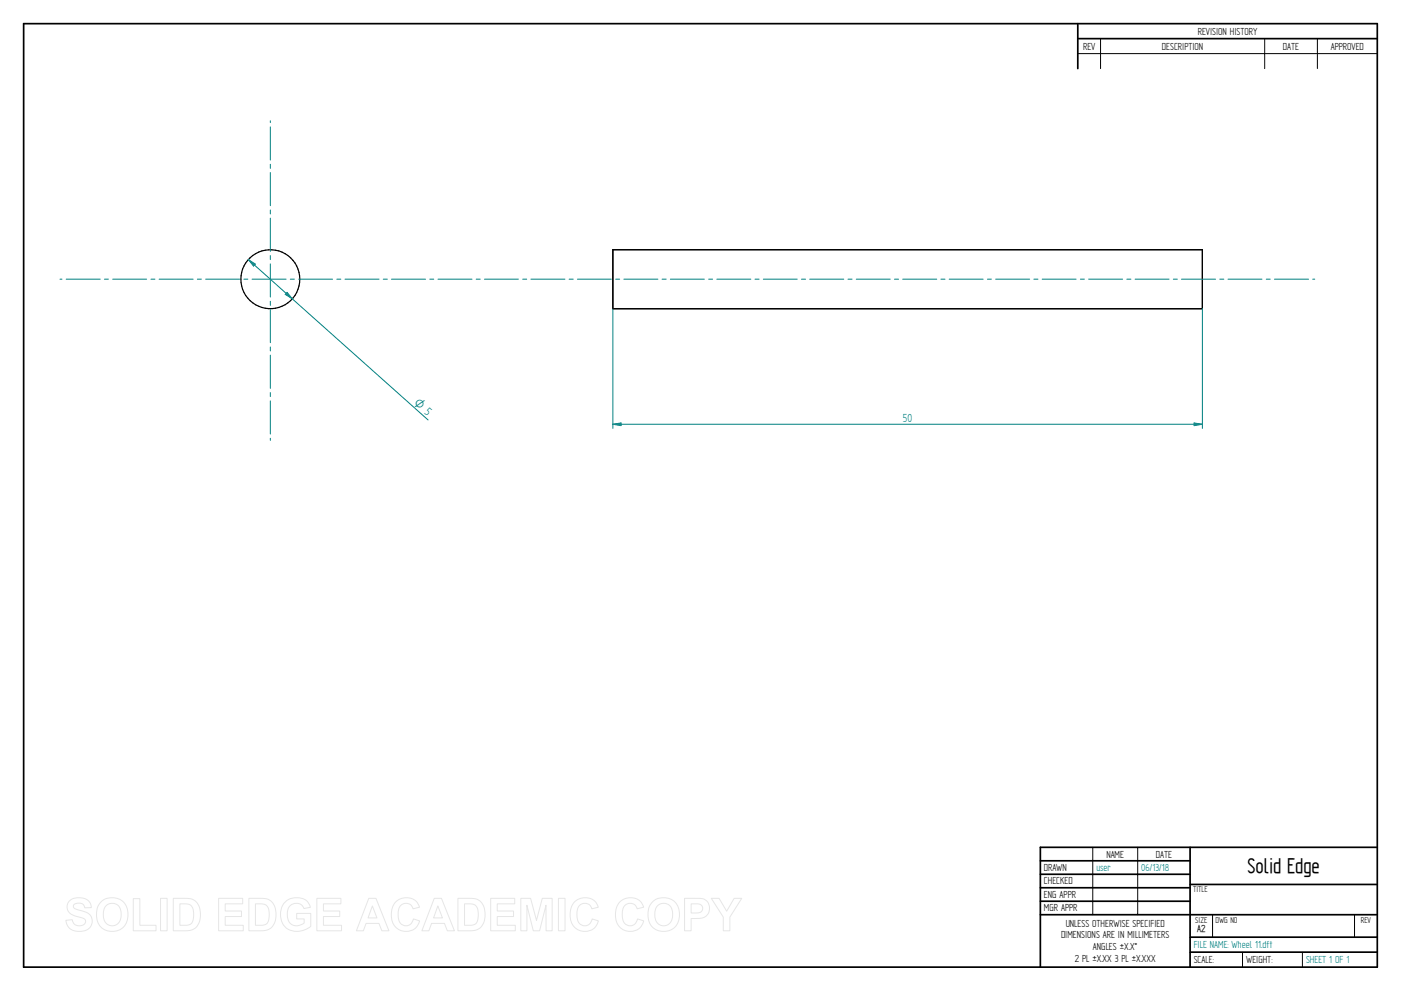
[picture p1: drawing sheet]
<svg xmlns="http://www.w3.org/2000/svg" width="594mm" height="420mm" viewBox="0 0 594 420" stroke-linecap="round" stroke-linejoin="round" font-family="sans-serif">
<g fill="none" stroke="#000" stroke-width=".72">
<path d="M10 10h574v400h-574zM457 10v19.1M457 16.4h127M504.6 359.2v50.8M584 359.2h-142.9v50.8M441.1 365h63.5M441.1 370.7h63.5M441.1 376.4h63.5M504.6 375h79.4M441.1 382.1h63.5M441.1 387.8h142.9M504.6 397.3h79.4"/>
<path d="M504.6 403.7h79.4"/>
</g>
<path d="M466.7 16.4v12.7M536.3 16.4v12.7M558.6 16.4v12.7M457 22.7h127M463.4 359.2v28.6M482.4 359.2v28.6M514.2 387.9v9.4M574.4 387.9v9.4M526.9 403.7v6.3M552.3 403.7v6.3" fill="none" stroke="#000" stroke-width=".42"/>
<g fill="none" stroke="#000" stroke-width=".51">
<path d="M259.9 105.9h250v25h-250z"/>
<circle cx="114.6" cy="118.4" r="12.5"/>
</g>
<g fill="none" stroke="#008080" stroke-width=".42">
<path d="M114.6 51.2v.8M114.6 53.8v14.1M114.6 69.6v1.8M114.6 73.2v14M114.6 89v1.7M114.6 92.5v14.1M25.4 118.4h.9M28.1 118.4h14.4M44.3 118.4h1.7M47.8 118.4h14.4M64 118.4h1.7M67.5 118.4h14.4"/>
<path d="M83.7 118.4h1.7M87.2 118.4h14.4M103.4 118.4h1.7M106.9 118.4h14.4M114.6 108.4v1.7M114.6 111.9v14M123.1 118.4h1.7M126.6 118.4h14.4M142.8 118.4h1.7M146.3 118.4h14.4M162.5 118.4h1.7M166 118.4h14.4"/>
<path d="M182.2 118.4h1.7M185.7 118.4h14.4M201.9 118.4h1.8M205.4 118.4h14.4M221.7 118.4h1.6M225.1 118.4h14.5M241.3 118.4h1.8M244.8 118.4h14.4M261.1 118.4h1.7M264.5 118.4h14.5M280.7 118.4h1.8M284.3 118.4h14.4"/>
<path d="M300.5 118.4h1.7M303.9 118.4h14.5M320.2 118.4h1.7M323.7 118.4h14.4M339.9 118.4h1.7M343.4 118.4h14.4M359.6 118.4h1.7M363.1 118.4h14.4M379.3 118.4h1.7M382.8 118.4h14.4M399 118.4h1.7M402.5 118.4h14.4"/>
<path d="M418.7 118.4h1.7M422.2 118.4h14.4M438.4 118.4h1.7M441.9 118.4h14.4M458.1 118.4h1.7M461.6 118.4h14.4M477.8 118.4h1.7M481.3 118.4h14.4M497.5 118.4h1.7M501 118.4h14.4M517.2 118.4h1.8M520.7 118.4h14.4"/>
<path d="M536.9 118.4h1.7M540.4 118.4h14.5M556.6 118.4h.9M114.6 127.7v1.8M114.6 131.2v14.1M259.9 130.9v50.8M509.9 130.9v50.8M114.6 147.1v1.7M114.6 150.6v14.1M114.6 166.5v1.6M114.6 170v14M259.9 179.9l3.4-.6v1.2z"/>
<path d="M114.6 185.8v.9"/>
</g>
<path d="M259.9 179.9l3.4-.6v1.2z" fill="#008080"/>
<path d="M506.3 179.3l3.6 .6-3.6 .6z" fill="none" stroke="#008080" stroke-width=".42"/>
<path d="M506.3 179.3l3.6 .6-3.6 .6z" fill="#008080"/>
<path d="M105.3 110.1l76.2 68M105.3 110.1l3 1.9-.8 .8zM259.9 179.9h250" fill="none" stroke="#008080" stroke-width=".42"/>
<path d="M105.3 110.1l3 1.9-.8 .8z" fill="#008080"/>
<path d="M121.7 124l2.2 2.7-3-1.9z" fill="none" stroke="#008080" stroke-width=".42"/>
<path d="M121.7 124l2.2 2.7-3-1.9z" fill="#008080"/>
<g fill="none" stroke="#e6e6e6" stroke-width=".42">
<path d="M29.6 381.8a6.5 6.5 0 0 1 8.5 .8l.6 2.2-2.8 .1a2.7 2.7 0 0 0-2.1-2 2.7 2.7 0 0 0-2.7 1.1 1.87 1.87 0 0 0 2.2 1.8l1.4 .4a4.4 4.4 0 0 1 4 6.2 6.4 6.4 0 0 1-9.1 1.3l-1.2-1.8-.5-1.7 2.7-.3a2.94 2.94 0 0 0 2.6 2.6 2.94 2.94 0 0 0 3.1-1.9 2.67 2.67 0 0 0-2.9-1.8 4.9 4.9 0 0 1-5-4.3l.4-1.6zM42.8 382.4a6.9 6.9 0 0 1 8.3-.8 6.9 6.9 0 0 1 3 7.7 6.7 6.7 0 0 1-8 5.5 6.7 6.7 0 0 1-5.1-8.3 6.1 6.1 0 0 1 1.8-4.1zM44.8 384.2a3.9 3.9 0 0 1 4.6-.8 3.9 3.9 0 0 1 2 4.3 3.8 3.8 0 0 1-1.9 4.3 3.8 3.8 0 0 1-4.6-.7 6.6 6.6 0 0 1-.1-7.1zM56.5 381h2.8v11.3h6.9v2.3h-9.7zM68.1 380.9h2.8v13.7h-2.8zM73.5 380.9h5a5.9 5.9 0 0 1 6.5 7 5.9 5.9 0 0 1-6.3 6.7h-5.2zM76.3 383.2h1.8a3.4 3.4 0 0 1 4 3.9v1.2a3.2 3.2 0 0 1-3.8 4h-2zM92.7 380.9h10.2v2.3h-7.4v3h6.9v2.4h-6.9v3.7h7.7v2.3h-10.5zM105.5 380.9h5.1a5.9 5.9 0 0 1 6.4 7 5.9 5.9 0 0 1-6.3 6.7h-5.2zM108.3 383.2h1.9a3.4 3.4 0 0 1 4 3.9v1.2a3.2 3.2 0 0 1-3.8 4h-2.1zM120.9 382.4a7.3 7.3 0 0 1 9.7 .1l1 2.2-2.7 .5a3.7 3.7 0 0 0-4.6-2 3.7 3.7 0 0 0-2.5 4.4 4.2 4.2 0 0 0 2.2 4.5 4.2 4.2 0 0 0 5-.8v-1.7h-3.2v-2.3h6v5.4a8.1 8.1 0 0 1-11.8-.8 8.3 8.3 0 0 1 .9-9.5zM134.4 380.9h10.2v2.3h-7.4v3h6.9v2.4h-6.9v3.7h7.6v2.3h-10.4z"/>
<path d="M156.4 380.9h3l5.5 13.7h-3l-1.2-3.1h-5.5l-1.1 3.1h-3zM157.9 384.1l1.9 5.1h-3.7zM167.7 382.5a6 6 0 0 1 10.2 2.1l-2.8 .7a3.2 3.2 0 0 0-3.9-2.2 3.2 3.2 0 0 0-2.4 3.8 4.6 4.6 0 0 0 2.5 5.5 3.2 3.2 0 0 0 4-2.8l2.6 .8a6.1 6.1 0 0 1-7.2 4.3 6.1 6.1 0 0 1-4.8-6.8 7.7 7.7 0 0 1 1.8-5.4zM184.1 380.9h3.1l5.5 13.7h-3l-1.2-3.1h-5.5l-1.1 3.1h-3zM185.7 384.1l1.9 5.1h-3.8zM194.2 380.9h5a5.9 5.9 0 0 1 6.5 7 5.9 5.9 0 0 1-6.3 6.7h-5.2zM197 383.2h1.8a3.4 3.4 0 0 1 4 3.9v1.2a3.2 3.2 0 0 1-3.8 4h-2zM208.1 380.9h10.2v2.3h-7.4v3h6.9v2.4h-6.9v3.7h7.6v2.3h-10.4zM220.8 380.9h4.2l2.5 9.3 2.4-9.3h4.2v13.7h-2.5l-.1-10.8-2.7 10.8h-2.7l-2.7-10.8v10.8h-2.6zM236.8 380.9h2.8v13.7h-2.8zM243.5 382.5a6 6 0 0 1 10.2 2.1l-2.8 .7a3.2 3.2 0 0 0-3.8-2.2 3.2 3.2 0 0 0-2.4 3.8 4.6 4.6 0 0 0 2.4 5.5 3.2 3.2 0 0 0 4-2.8l2.6 .8a6.1 6.1 0 0 1-7.2 4.3 6.1 6.1 0 0 1-4.7-6.8 7.7 7.7 0 0 1 1.7-5.4zM262.7 382.5a6 6 0 0 1 10.2 2.1l-2.7 .7a3.2 3.2 0 0 0-3.9-2.2 3.2 3.2 0 0 0-2.4 3.8 4.6 4.6 0 0 0 2.4 5.5 3.2 3.2 0 0 0 4-2.8l2.7 .8a6.1 6.1 0 0 1-7.2 4.3 6.1 6.1 0 0 1-4.8-6.8 7.7 7.7 0 0 1 1.7-5.4z"/>
<path d="M276.7 382.4a6.9 6.9 0 0 1 8.3-.8 6.9 6.9 0 0 1 3 7.7 6.7 6.7 0 0 1-8.1 5.5 6.7 6.7 0 0 1-5.1-8.3 6.1 6.1 0 0 1 1.9-4.1zM278.7 384.2a3.9 3.9 0 0 1 4.6-.8 3.9 3.9 0 0 1 1.9 4.3 3.8 3.8 0 0 1-1.8 4.3 3.8 3.8 0 0 1-4.7-.7 6.6 6.6 0 0 1 0-7.1zM290.3 380.9h5.2a4.4 4.4 0 0 1 5.4 4.3 4.4 4.4 0 0 1-5.4 4.2h-2.4v5.2h-2.8zM293.1 383.2h1.8a2.1 2.1 0 0 1 2.6 .6 2.1 2.1 0 0 1 0 2.6 3.4 3.4 0 0 1-2.9 .7h-1.5zM301.6 380.9h3.3l3.2 5.4 3.2-5.4h3.2l-5 7.9v5.8h-2.8v-5.8z"/>
</g>
<text font-size="10.1" x="529" y="370.2">Solid Edge</text>
<text font-size="5.6" fill="#008080" x="382.8" y="179">50</text>
<text font-size="5.4" fill="#008080" x="175.2" y="171.3" transform="rotate(42 175.2 171.3)">O 5</text>
<g font-size="4.9">
<text x="507.9" y="14.7">REVISION HISTORY</text>
<text x="459.3" y="21">REV</text>
<text x="492.7" y="21">DESCRIPTION</text>
<text x="544" y="21">DATE</text>
<text x="564.3" y="21">APPROVED</text>
<text x="469.1" y="363.6">NAME</text>
<text x="490.1" y="363.6">DATE</text>
<text x="442.7" y="369.3">DRAWN</text>
<text x="442.7" y="375">CHECKED</text>
<text x="442.7" y="380.7">ENG APPR</text>
<text x="442.7" y="386.4">MGR APPR</text>
<text x="451.9" y="392.9">UNLESS OTHERWISE SPECIFIED</text>
<text x="449.9" y="397.9">DIMENSIONS ARE IN MILLIMETERS</text>
<text x="455.7" y="407.8">2 PL ±X.XX 3 PL ±X.XXX</text>
<text x="463.5" y="402.9">ANGLES ±X.X°</text>
<text x="506.2" y="408.3">SCALE:</text>
<text x="528.4" y="408.3">WEIGHT:</text>
</g>
<g font-size="4.9" fill="#008080">
<text x="464.9" y="369.3">user</text>
<text x="483.9" y="369.3">06/13/18</text>
<text x="506.2" y="402">FILE NAME: Wheel 11.dft</text>
<text x="553.8" y="408.4">SHEET 1 OF 1</text>
</g>
<text font-size="4.8" x="507.7" y="395.3">A2</text>
<g font-size="4.1">
<text x="505.9" y="378.3">TITLE</text>
<text x="506.9" y="391.1">SIZE</text>
<text x="515.4" y="391.1">DWG NO</text>
<text x="577" y="391.1">REV</text>
</g>
</svg>
